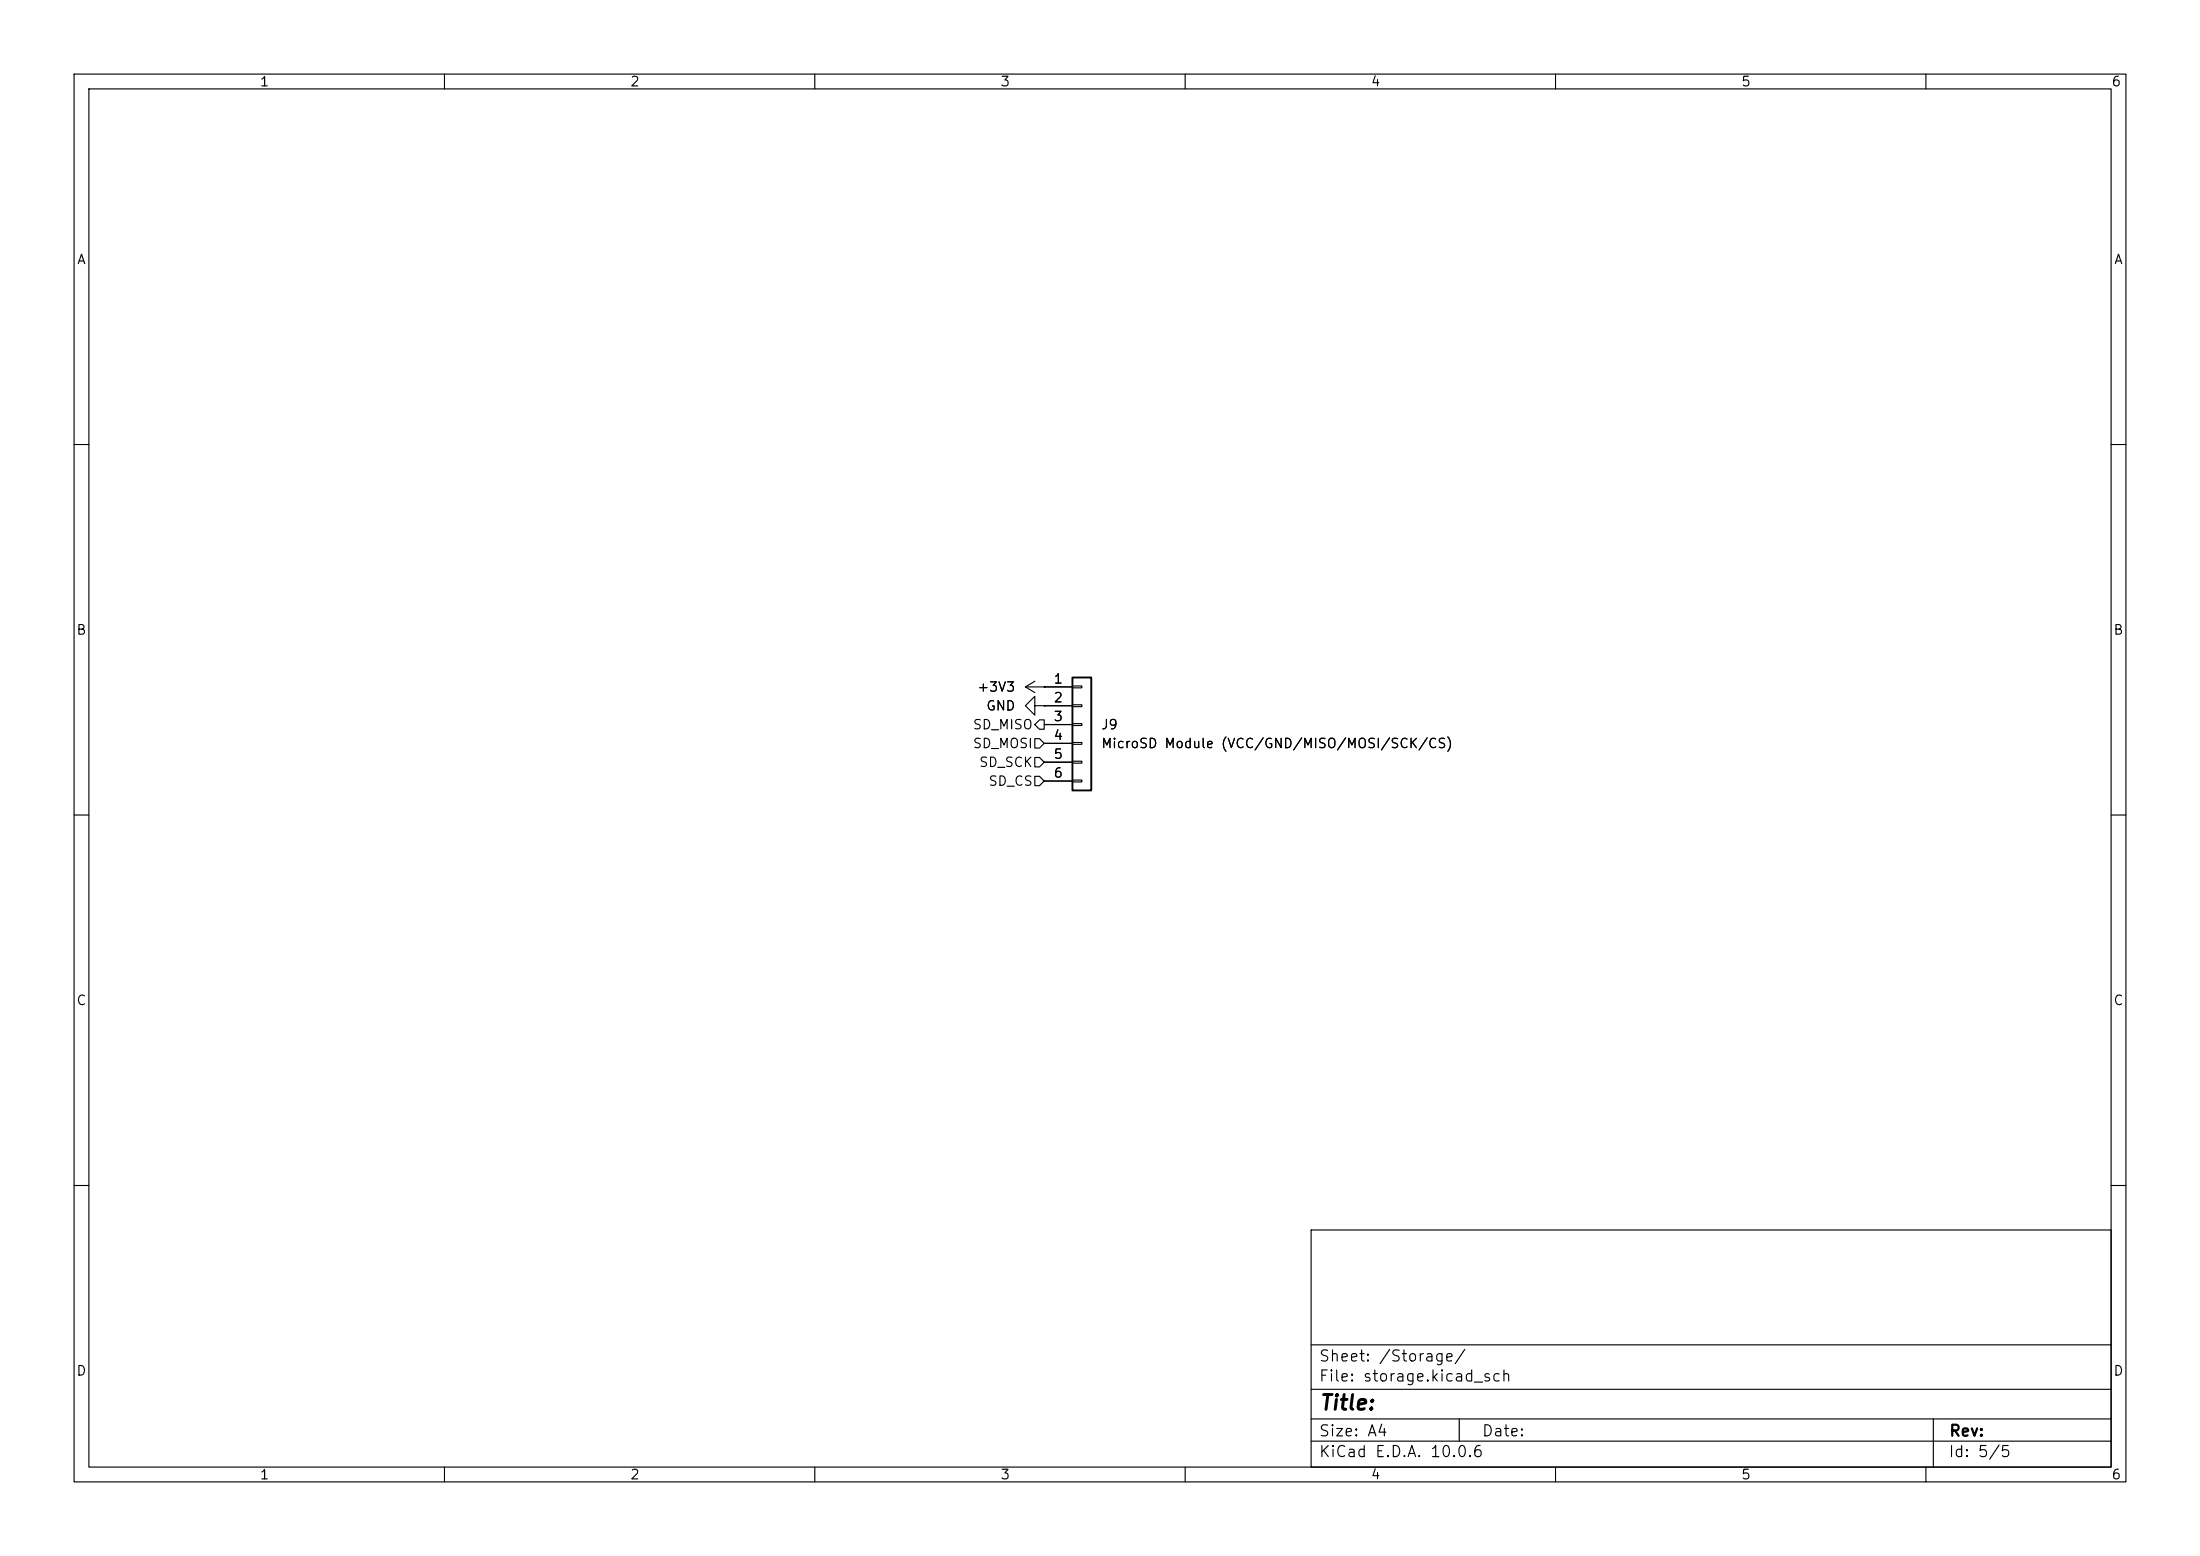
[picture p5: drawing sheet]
<svg xmlns="http://www.w3.org/2000/svg" width="297mm" height="210mm" viewBox="0 0 297 210" stroke-linecap="round" stroke-linejoin="round" font-family="sans-serif">
<g fill="none" stroke="#000" stroke-width=".15">
<path d="M10 10h277v190h-277zM12 12h273v186h-273zM60 10v2M110 10v2M160 10v2M210 10v2M260 10v2M10 60h2M285 60h2M138.4 92.7l1.3 .8M138.4 92.7h6.4M139.7 95.3v-1.3l-1.3 1.3 1.3 1.2v-1.2h1.3"/>
<path d="M139.7 99.7h.6l.7 .6-.7 .7h-.6zM139.7 91.9l-1.3 .8M140.3 97.2h.7v1.2h-.7l-.6-.6zM141 95.3h.1M141 92.7h.1M141 95.3h3.8M141 97.8h3.8M144.8 92.6h1.2v.2h-1.2zM144.8 95.1h1.2v.3h-1.2zM144.8 97.7h1.2v.2h-1.2zM10 110h2M139.7 104.8h.6l.7 .6-.7 .6h-.6z"/>
<path d="M139.7 102.2h.6l.7 .7-.7 .6h-.6zM141 100.3h3.8M141 102.9h3.8M141 105.4h3.8M144.8 100.2h1.2v.3h-1.2zM144.8 102.7h1.2v.3h-1.2zM144.8 105.3h1.2v.2h-1.2zM285 110h2M10 160h2M177 166h108v32h-108zM285 160h2M60 198v2"/>
<path d="M110 198v2M160 198v2M177 194.5h108M177 191.5h108M177 187.5h108M177 181.5h108M197 191.5v3M210 198v2M260 198v2M261 191.5v6.5"/>
</g>
<path d="M144.8 91.4h2.5v15.3h-2.5z" fill="none" stroke="#000" stroke-width=".25"/>
<text font-size="2" x="178" y="190.8">Title:</text>
<g font-size="1.5">
<text x="178" y="184.1">Sheet: /Storage/</text>
<text x="178" y="186.8">File: storage.kicad_sch</text>
<text x="178" y="197">KiCad E.D.A. 10.0.6</text>
<text x="178" y="194.2">Size: A4</text>
<text x="200" y="194.2">Date:</text>
<text x="263" y="197">Id: 5/5</text>
<text x="263" y="194.2">Rev:</text>
</g>
<g font-size="1.3">
<text x="35" y="12">1</text>
<text x="85" y="12">2</text>
<text x="135" y="12">3</text>
<text x="185" y="12">4</text>
<text x="235" y="12">5</text>
<text x="285" y="12">6</text>
<text x="10.3" y="36">A</text>
<text x="285.3" y="36">A</text>
<text x="10.2" y="86">B</text>
<text x="285.2" y="86">B</text>
<text x="131.8" y="93.7">+3V3</text>
<text x="142.1" y="92.6">1</text>
<text x="142.1" y="95.1">2</text>
<text x="131.2" y="101.3">SD_MOSI</text>
<text x="131.2" y="98.8">SD_MISO</text>
<text x="133.1" y="96.2">GND</text>
<text x="142.1" y="97.7">3</text>
<text x="142.1" y="100.2">4</text>
<text x="148.6" y="98.8">J9</text>
<text x="148.6" y="101.3">MicroSD Module (VCC/GND/MISO/MOSI/SCK/CS)</text>
<text x="132.1" y="103.8">SD_SCK</text>
<text x="133.4" y="106.4">SD_CS</text>
<text x="142.1" y="102.7">5</text>
<text x="142.1" y="105.3">6</text>
<text x="10.2" y="136">C</text>
<text x="285.2" y="136">C</text>
<text x="10.2" y="186">D</text>
<text x="285.2" y="186">D</text>
<text x="35" y="200">1</text>
<text x="85" y="200">2</text>
<text x="135" y="200">3</text>
<text x="185" y="200">4</text>
<text x="235" y="200">5</text>
<text x="285" y="200">6</text>
</g>
</svg>
